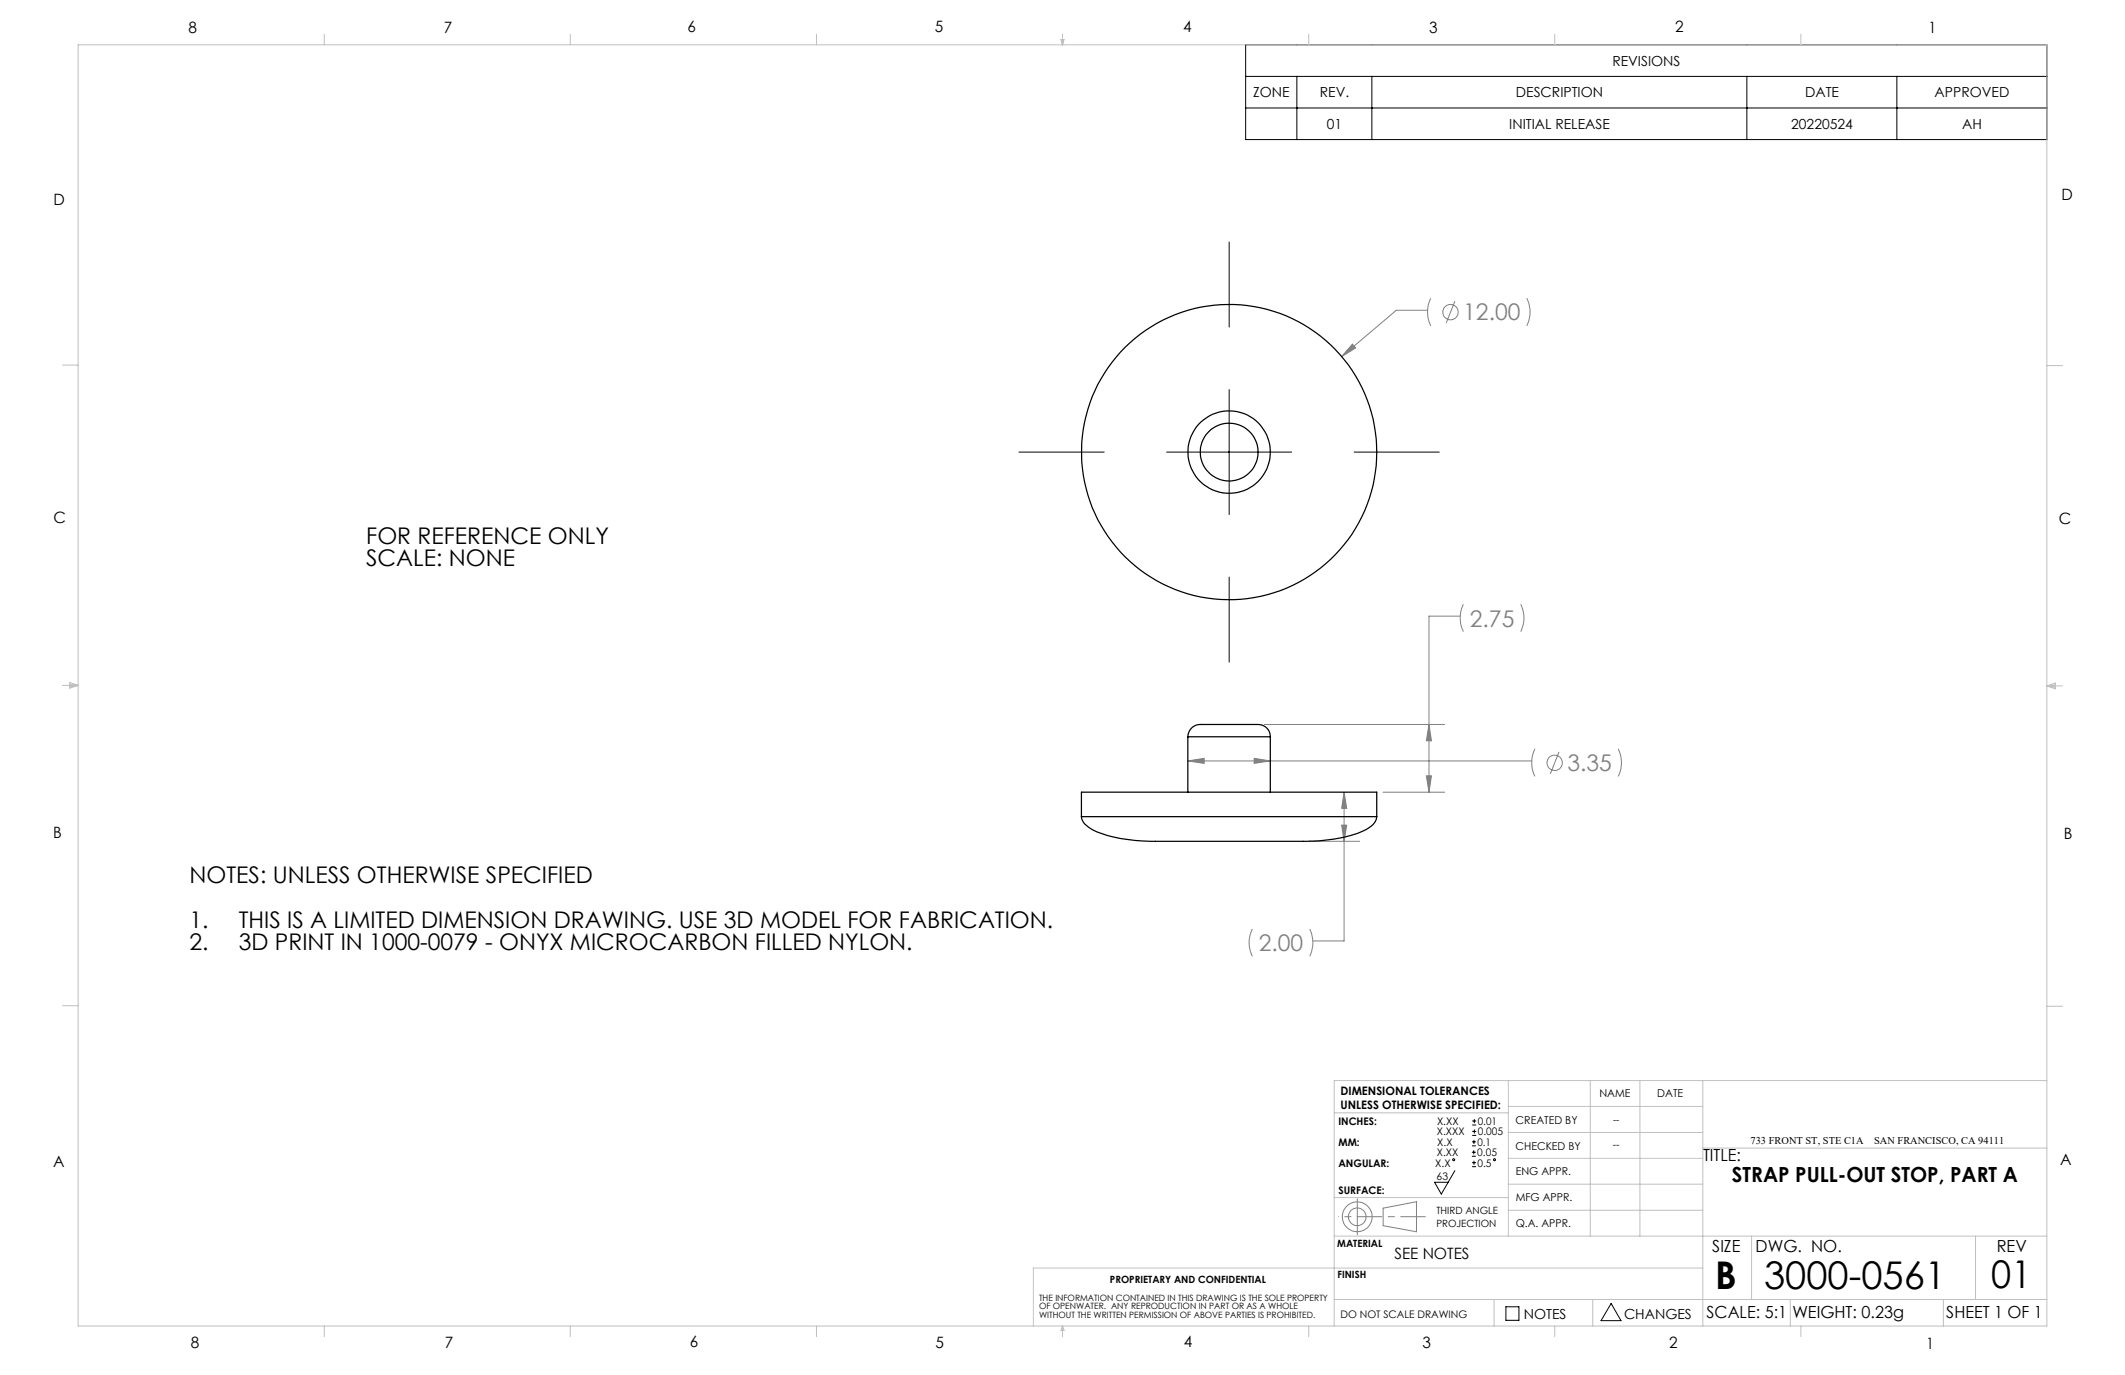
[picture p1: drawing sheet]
<svg xmlns="http://www.w3.org/2000/svg" width="432mm" height="279mm" viewBox="0 0 432 279" stroke-linecap="round" stroke-linejoin="round" font-family="sans-serif">
<g fill="none" stroke="#808080" stroke-width=".2">
<path d="M274.8 69.9l.7 .8-2.9 1.8zM290.1 63h-6.4l-11.1 9.5M290.7 60.6a6.5 6.5 0 0 0 0 5.6M295.6 61.2l-1.7 4.5M310.2 60.6a6.2 6.2 0 0 1 0 5.6M296.7 125.2h-6.3v35.8M297.4 122.8a6.4 6.4 0 0 0 0 5.5M309 122.8a6.1 6.1 0 0 1 0 5.5M241.4 154.6l3.3-.5v1zM241.4 154.6h69.9M254.8 154.1l3.3 .5-3.3 .5zM256.9 147.2h36.6"/>
<path d="M289.8 157.7h1.1l-.5 3.3zM290.4 147.2l.5 3.3h-1.1zM311.9 152.2a6.5 6.5 0 0 0 0 5.6M316.8 152.8l-1.8 4.4M328.8 152.2a6.2 6.2 0 0 1 0 5.6M266 171h10.3M272.6 167.7h1l-.5 3.3zM273.1 161l.5 3.3h-1zM273.1 161v30.2h-6.3M281 161h12.5M254.5 188.8a6.1 6.1 0 0 0 0 5.5M266.1 188.8a6.4 6.4 0 0 1 0 5.5"/>
<path d="M281.1 245.5l6.7-1.3v6.1l-6.7-1.2z"/>
<circle cx="294.7" cy="63.4" r="1.55"/>
<circle cx="315.9" cy="155" r="1.55"/>
<circle cx="275.8" cy="247.3" r="1.8"/>
<circle cx="275.8" cy="247.3" r="3"/>
</g>
<g fill="none" stroke="#000" stroke-width=".2">
<path d="M253.1 9.1h162.8v19.3h-162.8zM253.1 15.5h162.8M263.5 15.5v12.9M278.8 15.5v12.9M355 15.5v12.9M385.4 15.5v12.9M253.1 21.9h162.8M249.8 49.2v17.3M249.8 79.2v25.4M207 91.9h17.4M237.1 91.9h25.4M275.2 91.9h17.3"/>
<path d="M249.8 117.3v17.2M295.6 237.9l-2.7 4.7-1.4-2.4h2.8M299.1 234.9h.8M299.1 234.1h.8M299.1 232.8h.8M299.1 232h.8M299.1 237.1h.8M299.1 236.3h.8M299.2 228.6h.8M299.2 227.8h.8M299.2 230.7h.8M299.2 229.9h.8"/>
<path d="M299.5 233.8v.8M299.5 231.6v.8M299.5 235.9v.8M299.6 227.4v.8M299.6 229.5v.8M306 265.5h2.6v2.8h-2.6zM327.4 264.9l2 3.5h-4.1z"/>
<circle cx="295.4" cy="235.7" r=".2"/>
<circle cx="303.7" cy="235.7" r=".2"/>
</g>
<path d="M275.8 247.2h13.8" fill="none" stroke="#808080" stroke-width=".2" stroke-dasharray="15.2 1.3 1.3 1.3" stroke-dashoffset="10.2"/>
<path d="M275.8 247.2v-3.6M275.8 247.2v3.7" fill="none" stroke="#808080" stroke-width=".2" stroke-dasharray="15.2 1.3 1.3 1.3"/>
<path d="M275.8 247.2h-3.8" fill="none" stroke="#808080" stroke-width=".2" stroke-dasharray="15.2 1.3 1.3 1.3" stroke-dashoffset="15.2"/>
<g fill="none" stroke="#c0c0c0" stroke-width=".2">
<path d="M15.9 9.1h400v260.4h-400zM65.9 6.9v2.2M115.9 6.9v2.2M165.9 6.9v2.2M215.6 8h.6l-.3 1.1zM215.7 8l.2 1.1M215.9 6.9v2.2M216 8l-.1 1.1M265.9 6.9v2.2M315.9 6.9v2.2M365.9 6.9v2.2M12.7 74.2h3.2"/>
<path d="M415.9 74.3h3.2M12.7 139.3h3.2M14.2 139.1l1.7 .2M14.2 138.7l1.7 .6-1.7 .5zM15.9 139.3l-1.7 .3M415.9 139.4h3.2M415.9 139.4l1.8-.6v1.2zM415.9 139.4l1.8 .3M417.7 139.2l-1.8 .2M12.7 204.4h3.2M306.5 219.6v31.6M323.1 219.6v31.6"/>
<path d="M333.2 219.6v31.6M346 219.6v49.9M415.9 204.5h3.2M415.9 219.6h-144.8v49.9M271.1 226.1h35.4M306.5 235.4h39.5M306.5 230.1h39.5M306.5 224.8h39.5M346 233.3h69.9M271.1 251.2h144.8M271.1 243.3h35.4M306.5 245.9h39.5"/>
<path d="M306.5 240.6h39.5M346 257.7h-136v11.8M355.9 251.2v12.9M401.4 251.2v12.9M65.9 269.5v2.1M115.9 269.5v2.1M165.9 269.5v2.1M215.9 269.5v2.1M215.9 269.5l.3 .8h-.6zM265.9 269.5v2.1M271.1 264.1h144.8M303.6 264.1v5.4"/>
<path d="M315.9 269.5v2.1M323.6 264.1v5.4M363.8 264.1v5.4M365.9 269.5v2.1M394.9 264.1v5.4"/>
</g>
<path d="M241.4 154.6l3.3-.5v1zM254.8 154.1l3.3 .5-3.3 .5zM290.4 147.2l.5 3.3h-1.1zM289.8 157.7h1.1l-.5 3.3zM273.1 161l.5 3.3h-1zM272.6 167.7h1l-.5 3.3zM274.8 69.9l-2.2 2.6 2.9-1.8z" fill="#808080"/>
<g fill="none" stroke="#000" stroke-width=".25">
<path d="M241.4 149.7a2.74 2.74 0 0 1 3.4-2.5h10.1a2.66 2.66 0 0 1 3.2 2.5M241.4 149.7h16.7M241.4 149.7v11.3M258.1 149.7v11.3M219.7 165.9l.2 .7a5.8 5.8 0 0 0 4 2.8 41.2 41.2 0 0 0 13.4 1.6h25.7a39.5 39.5 0 0 0 12.9-1.7l2.3-1.1a3.1 3.1 0 0 0 1.6-2.3M219.7 165.9v-4.9h60.1v4.9M219.7 165.9h60.1"/>
<circle cx="249.8" cy="91.9" r="5.9"/>
<circle cx="249.8" cy="91.9" r="30"/>
<circle cx="249.8" cy="91.9" r="8.4"/>
</g>
<g font-size="7.8">
<text x="348.5" y="261.9">B</text>
<text x="358.5" y="261.9">3000-0561</text>
<text x="404.6" y="261.8">01</text>
</g>
<g font-size="4.7" fill="#808080">
<text x="297.3" y="65.1">12.00</text>
<text x="298.7" y="127.3">2.75</text>
<text x="318.5" y="156.7">3.35</text>
<text x="255.8" y="193.3">2.00</text>
</g>
<g font-size="4.7">
<text x="74.4" y="110.5">FOR REFERENCE ONLY</text>
<text x="74.4" y="115">SCALE: NONE</text>
<text x="38.5" y="179.5">NOTES: UNLESS OTHERWISE SPECIFIED</text>
<text x="38.5" y="188.5">1.</text>
<text x="48.5" y="188.5">THIS IS A LIMITED DIMENSION DRAWING. USE 3D MODEL FOR FABRICATION.</text>
<text x="38.5" y="193.1">2.</text>
<text x="48.5" y="193.1">3D PRINT IN 1000-0079 - ONYX MICROCARBON FILLED NYLON.</text>
</g>
<text font-size="4.2" x="351.9" y="240.3">STRAP PULL-OUT STOP, PART A</text>
<g font-size="3.4">
<text x="346.1" y="235.9">TITLE:</text>
<text x="347.9" y="254.3">SIZE</text>
<text x="356.7" y="254.4">DWG. NO.</text>
<text x="405.7" y="254.5">REV</text>
<text x="346.8" y="267.9">SCALE: 5:1</text>
<text x="364.2" y="267.9">WEIGHT: 0.23g</text>
<text x="395.5" y="267.9">SHEET 1 OF 1</text>
</g>
<g font-size="3.2">
<text x="38.3" y="6.7">8</text>
<text x="90.2" y="6.7">7</text>
<text x="139.7" y="6.5">6</text>
<text x="190" y="6.5">5</text>
<text x="240.4" y="6.5">4</text>
<text x="290.4" y="6.7">3</text>
<text x="340.4" y="6.5">2</text>
<text x="391.9" y="6.7">1</text>
<text x="10.9" y="41.6">D</text>
<text x="418.9" y="40.7">D</text>
<text x="10.9" y="106.3">C</text>
<text x="418.4" y="106.4">C</text>
<text x="10.8" y="170.2">B</text>
<text x="419.4" y="170.6">B</text>
<text x="10.8" y="237.2">A</text>
<text x="418.6" y="236.8">A</text>
<text x="283.3" y="255.9">SEE NOTES</text>
<text x="38.8" y="273.8">8</text>
<text x="90.4" y="273.8">7</text>
<text x="140.2" y="273.8">6</text>
<text x="190.1" y="273.9">5</text>
<text x="240.5" y="273.8">4</text>
<text x="289" y="273.9">3</text>
<text x="339.1" y="273.8">2</text>
<text x="391.4" y="274.1">1</text>
</g>
<g font-size="2.8">
<text x="327.6" y="13.4">REVISIONS</text>
<text x="254.6" y="19.8">ZONE</text>
<text x="268.2" y="19.8">REV.</text>
<text x="308" y="19.8">DESCRIPTION</text>
<text x="366.8" y="19.8">DATE</text>
<text x="393.1" y="19.8">APPROVED</text>
<text x="269.6" y="26.2">01</text>
<text x="306.7" y="26.2">INITIAL RELEASE</text>
<text x="364" y="26.2">20220524</text>
<text x="398.7" y="26.2">AH</text>
<text x="309.6" y="268">NOTES</text>
<text x="330" y="268">CHANGES</text>
</g>
<g font-size="2.4">
<text x="272.4" y="222.5">DIMENSIONAL TOLERANCES</text>
<text x="272.4" y="225.3">UNLESS OTHERWISE SPECIFIED:</text>
</g>
<g font-size="2.2">
<text x="325" y="222.9">NAME</text>
<text x="336.8" y="222.9">DATE</text>
<text x="308" y="233.6">CHECKED BY</text>
<text x="308" y="228.4">CREATED BY</text>
<text x="308" y="238.8">ENG APPR.</text>
<text x="308" y="244">MFG APPR.</text>
<text x="308" y="249.3">Q.A. APPR.</text>
</g>
<g font-size="2.1">
<text x="272" y="228.6">INCHES:</text>
<text x="272" y="232.8">MM:</text>
<text x="292" y="230.7">X.XXX</text>
<text x="292" y="228.6">X.XX</text>
<text x="292.1" y="232.8">X.X</text>
<text x="300.2" y="232.8">0.1</text>
<text x="300.3" y="228.6">0.01</text>
<text x="300.3" y="230.7">0.005</text>
<text x="327.8" y="233.4">--</text>
<text x="355.7" y="232.4">733 FRONT ST, STE C1A</text>
<text x="380.8" y="232.4">SAN FRANCISCO, CA 94111</text>
<text x="272" y="237">ANGULAR:</text>
<text x="291.6" y="237">X.X</text>
<text x="291.9" y="239.8">63</text>
<text x="292" y="234.9">X.XX</text>
<text x="300.2" y="234.9">0.05</text>
<text x="300.2" y="237">0.5</text>
<text x="272" y="242.6">SURFACE:</text>
<text x="272.4" y="267.8">DO NOT SCALE DRAWING</text>
</g>
<g font-size="2">
<text x="327.8" y="228.3">--</text>
<text x="291.9" y="246.8">THIRD ANGLE</text>
<text x="291.9" y="249.3">PROJECTION</text>
<text x="271.7" y="253.4">MATERIAL</text>
<text x="225.5" y="260.6">PROPRIETARY AND CONFIDENTIAL</text>
<text x="271.8" y="259.7">FINISH</text>
</g>
<g font-size="1.8">
<text x="211.1" y="264.3">THE INFORMATION CONTAINED IN THIS DRAWING IS THE SOLE PROPERTY</text>
<text x="211.1" y="266.1">OF OPENWATER. ANY REPRODUCTION IN PART OR AS A WHOLE</text>
<text x="211.1" y="267.8">WITHOUT THE WRITTEN PERMISSION OF ABOVE PARTIES IS PROHIBITED.</text>
</g>
</svg>
